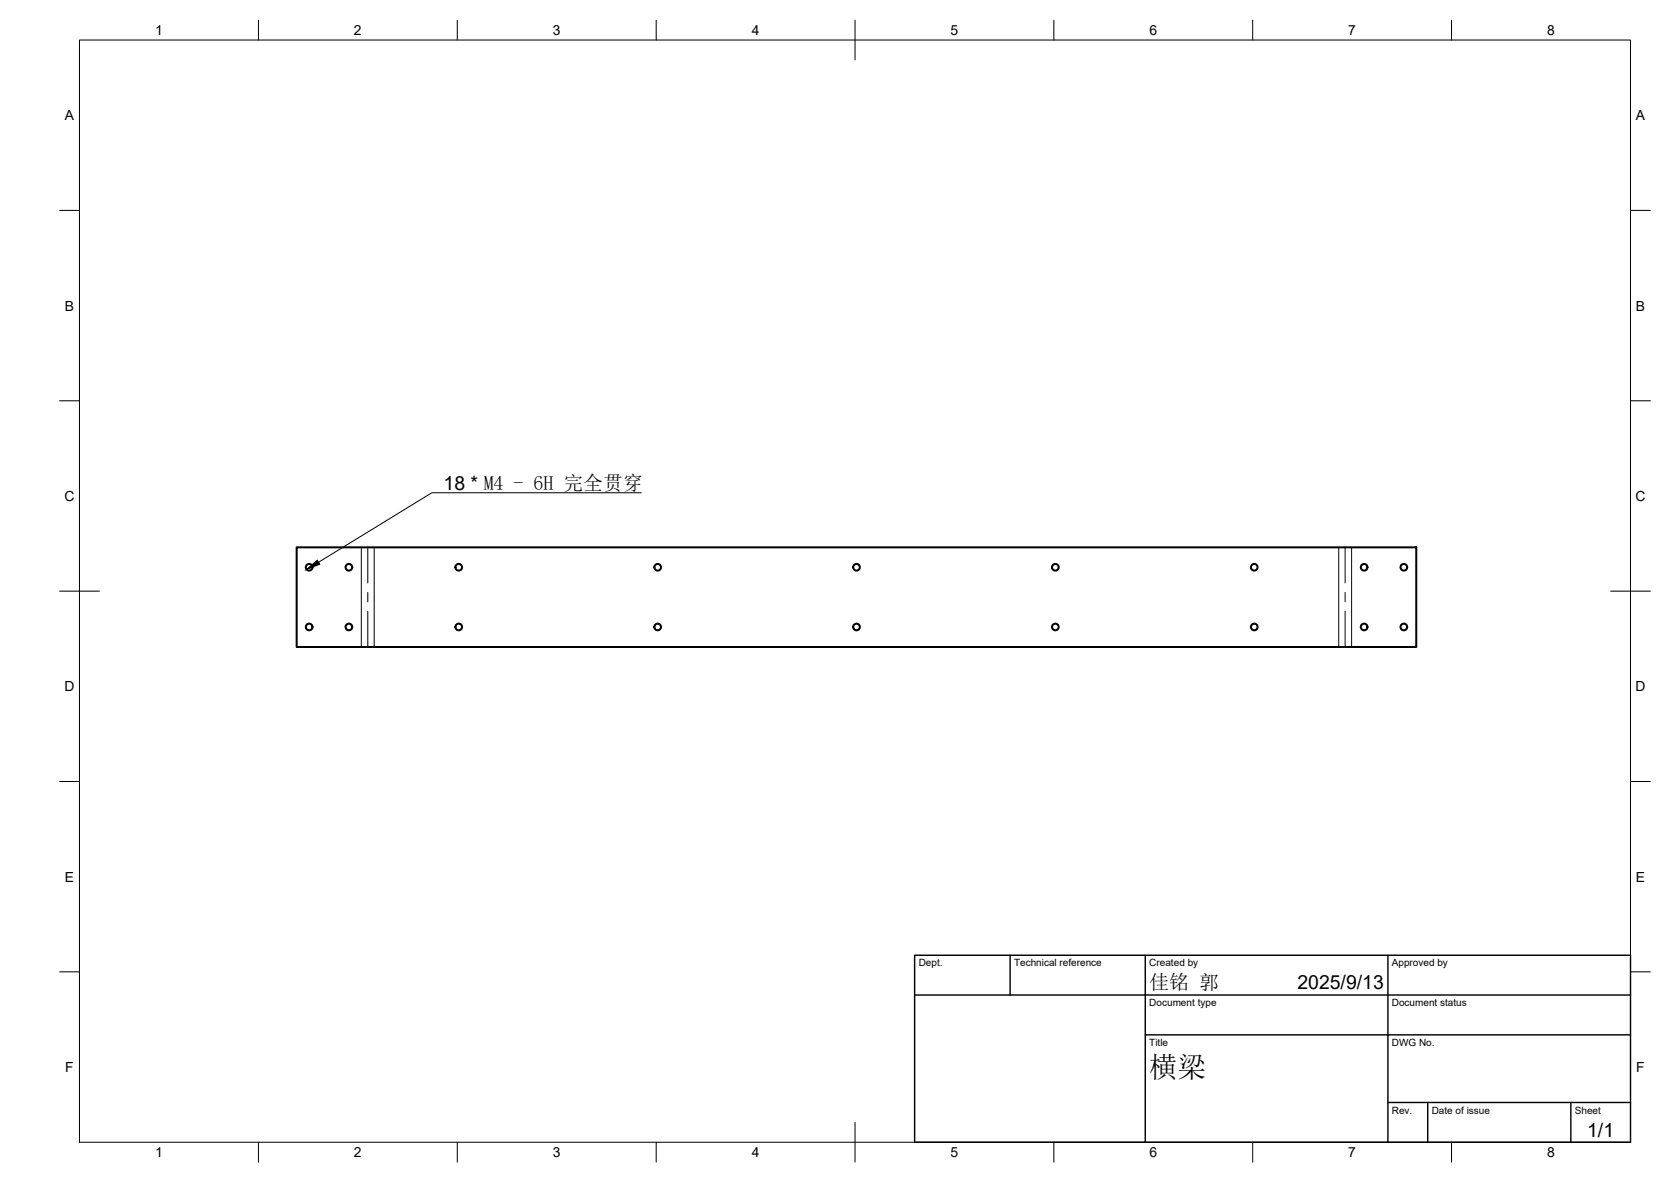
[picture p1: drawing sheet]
<svg xmlns="http://www.w3.org/2000/svg" width="420mm" height="297mm" viewBox="0 0 420 297" stroke-linecap="round" stroke-linejoin="round" font-family="sans-serif">
<!-- layer: Visible -->
<g fill="none" stroke="#000" stroke-width=".51">
<path d="M74.6 137.5h281.5v25.1h-281.5z"/>
<circle cx="77.7" cy="142.6" r=".84"/>
<circle cx="77.7" cy="157.6" r=".84"/>
<circle cx="87.7" cy="157.6" r=".84"/>
<circle cx="87.7" cy="142.6" r=".84"/>
<circle cx="115.3" cy="157.6" r=".84"/>
<circle cx="115.3" cy="142.6" r=".84"/>
<circle cx="165.4" cy="142.6" r=".84"/>
<circle cx="165.4" cy="157.6" r=".84"/>
<circle cx="215.4" cy="157.6" r=".84"/>
<circle cx="215.4" cy="142.6" r=".84"/>
<circle cx="265.4" cy="142.6" r=".84"/>
<circle cx="265.4" cy="157.6" r=".84"/>
<circle cx="315.4" cy="142.6" r=".84"/>
<circle cx="315.4" cy="157.6" r=".84"/>
<circle cx="343" cy="157.6" r=".84"/>
<circle cx="343" cy="142.6" r=".84"/>
<circle cx="353" cy="142.6" r=".84"/>
<circle cx="353" cy="157.6" r=".84"/>
</g>
<!-- layer: Bend Center -->
<path d="M92.5 137.5v9M338.2 137.5v9M92.5 148.9v2.4M92.5 153.6v9M338.2 148.9v2.4M338.2 153.6v9" fill="none" stroke="#000" stroke-width=".25"/>
<!-- layer: Visible Narrow -->
<path d="M90.8 137.5v25.1M94.1 137.5v25.1M336.6 137.5v25.1M339.9 137.5v25.1" fill="none" stroke="#000" stroke-width=".25"/>
<!-- layer: BORDER -->
<g fill="none" stroke="#000" stroke-width=".25">
<path d="M20 10.1h390v276.9h-390zM65 5.1v5M115 5.1v5M165 5.1v5M215 5.1v10M265 5.1v5M315 5.1v5M365 5.1v5M15 52.9h5M410 52.9h5M15 100.7h5M410 100.7h5"/>
<path d="M15 148.6h10M405 148.6h10M15 196.4h5M410 196.4h5M15 244.2h5M410 244.2h5M65 287v5M115 287v5M165 287v5M215 282.1v9.9M265 287v5M315 287v5"/>
<path d="M365 287v5"/>
</g>
<!-- layer: TITLEBLOCK -->
<path d="M230 240.1h180v46.9h-180zM230 250h180M254 240.1v9.9M288 240.1v46.9M349 240.1v46.9M288 260.1h122M349 277.1h61M359 277.1v9.9M395 277.1v9.9" fill="none" stroke="#000" stroke-width=".36"/>
<!-- layer: Leaders -->
<path d="M77.1 143.1l2.7-2.3 .6 1z" fill="#000" stroke="#000" stroke-width=".25"/>
<path d="M161.3 123.8h-52.7l-28.5 17.5" fill="none" stroke="#000" stroke-width=".25"/>
<text font-size="7.2" x="289" y="270.6">横梁</text>
<text font-size="5" x="289" y="248.5">佳铭 郭</text>
<g font-size="4.9">
<text x="111.5" y="123.1">18 * M4 - 6H 完全贯穿</text>
<text x="326.2" y="248.5">2025/9/13</text>
<text x="399.1" y="285.7">1/1</text>
</g>
<g font-size="3.5">
<text x="39" y="8.8">1</text>
<text x="89" y="8.8">2</text>
<text x="139" y="8.8">3</text>
<text x="189" y="8.8">4</text>
<text x="239" y="8.8">5</text>
<text x="289" y="8.8">6</text>
<text x="339" y="8.8">7</text>
<text x="389" y="8.8">8</text>
<text x="16.3" y="30.2">A</text>
<text x="411.3" y="30.2">A</text>
<text x="16.3" y="78">B</text>
<text x="411.3" y="78">B</text>
<text x="16.2" y="125.9">C</text>
<text x="411.2" y="125.9">C</text>
<text x="16.2" y="173.7">D</text>
<text x="411.2" y="173.7">D</text>
<text x="16.3" y="221.6">E</text>
<text x="411.3" y="221.6">E</text>
<text x="16.4" y="269.4">F</text>
<text x="411.4" y="269.4">F</text>
<text x="39" y="290.8">1</text>
<text x="89" y="290.8">2</text>
<text x="139" y="290.8">3</text>
<text x="189" y="290.8">4</text>
<text x="239" y="290.8">5</text>
<text x="289" y="290.8">6</text>
<text x="339" y="290.8">7</text>
<text x="389" y="290.8">8</text>
</g>
<g font-size="2.5">
<text x="231" y="242.9">Dept.</text>
<text x="255" y="242.9">Technical reference</text>
<text x="289" y="242.9">Created by</text>
<text x="350" y="242.9">Approved by</text>
<text x="289" y="252.8">Document type</text>
<text x="350" y="252.8">Document status</text>
<text x="289" y="262.9">Title</text>
<text x="350" y="262.9">DWG No.</text>
<text x="350" y="279.9">Rev.</text>
<text x="360" y="279.9">Date of issue</text>
<text x="396" y="279.9">Sheet</text>
</g>
</svg>
